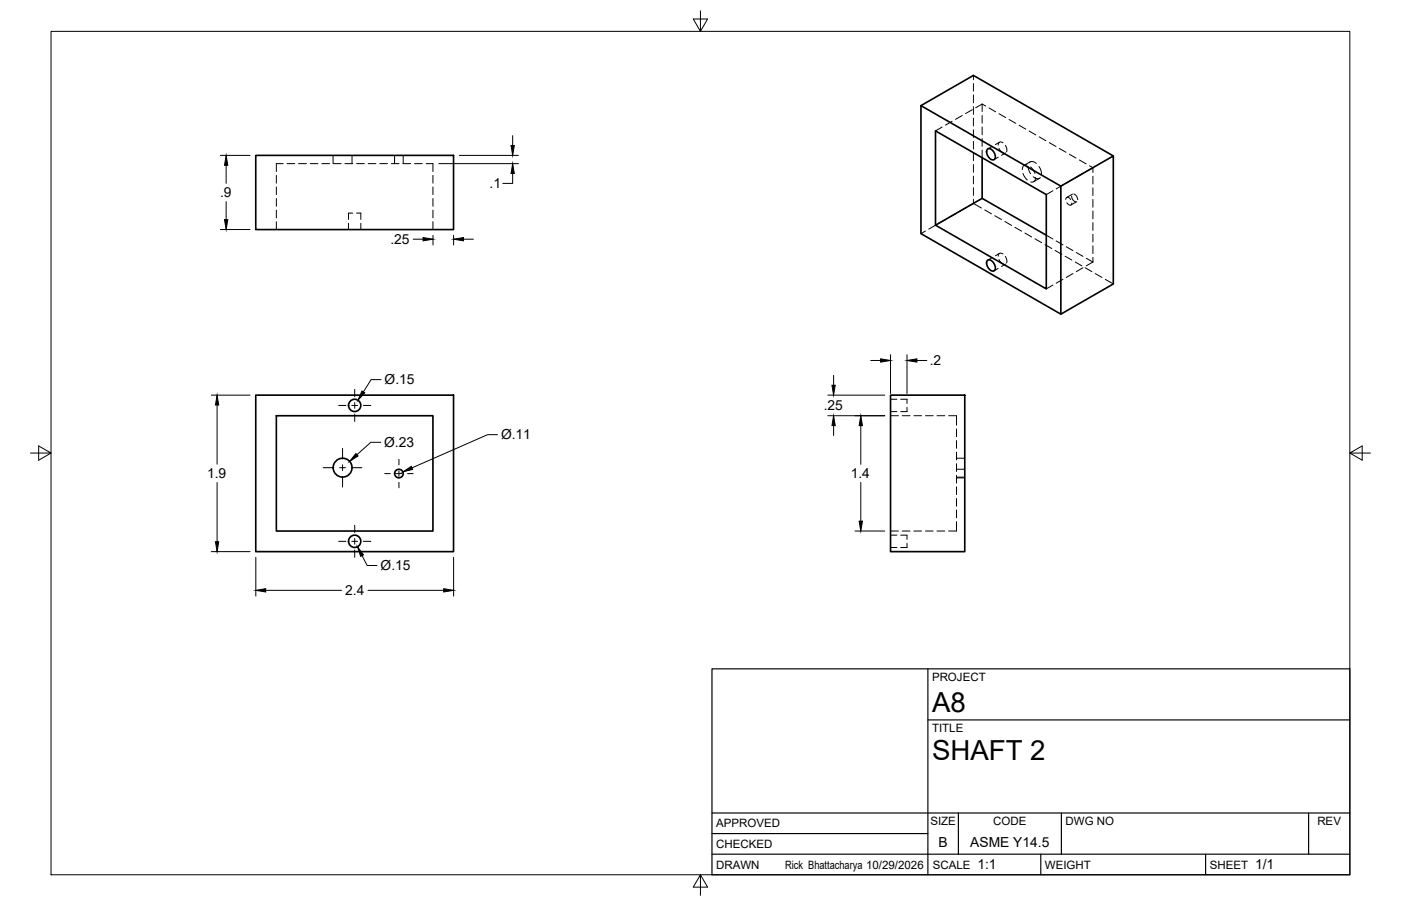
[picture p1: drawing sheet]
<svg xmlns="http://www.w3.org/2000/svg" width="432mm" height="279mm" viewBox="0 0 432 279" stroke-linecap="round" stroke-linejoin="round" font-family="sans-serif">
<!-- layer: Visible -->
<g fill="none" stroke="#000" stroke-width=".51">
<path d="M283.8 32.6l43.2 24.8v39.5l-43.2-24.8zM283.8 32.6l16.2-9.3 43.1 24.8M78.8 47.9h61v22.9h-61zM288.3 40.4l34.2 19.6v29.1l-34.2-19.7zM302.7 48.6v12.6M304.3 46a1.99 1.99 0 0 1 2.4 1.9 .97 .97 0 0 1-.3 1.3 .97 .97 0 0 1-1.3-.3l-1-1.7zM327 57.4l16.1-9.3v39.5l-16.1 9.3M302.7 61.2l19.8 11.3M302.7 61.2l-14.4 8.2M304.3 80.3a1.99 1.99 0 0 1 2.4 1.9 .97 .97 0 0 1-.3 1.3 .97 .97 0 0 1-1.3-.3l-1-1.7zM78.8 121.9h61v48.2h-61zM85.2 128.2h48.2v35.6h-48.2z"/>
<path d="M274.5 121.9h22.8v48.2h-22.8z"/>
<circle cx="109.3" cy="125" r="1.89"/>
<circle cx="105.6" cy="144.2" r="2.91"/>
<circle cx="122.9" cy="146" r="1.32"/>
<circle cx="109.3" cy="166.9" r="1.89"/>
</g>
<!-- layer: Hidden -->
<g fill="none" stroke="#000" stroke-width=".31">
<path d="M290.4 39.2l-2.1 1.2M293.5 37.4l-2.1 1.2M296.6 35.6l-2.1 1.2M299.7 33.8l-2.1 1.2M300 23.3v1.2M300 25.7v2.4M300 29.3v2.4M300 32.9v2.4M300 36.4v2.4M302.7 32.1l1.1 .6M302.7 32.1v2.3M302.7 35.6v2.4"/>
<path d="M302.7 39.2v2.4M302.7 32.1l-2 1.2M304.8 33.3l2.1 1.2M307.9 35.1l2.1 1.2M311 36.9l2.1 1.1M314.1 38.6l2.1 1.2M85.2 54.1v2.4M85.2 57.7v2.3M87.3 50.5h-2.1v2.4M88.5 50.5h2.3M92 50.5h2.4M95.6 50.5h2.4"/>
<path d="M99.2 50.5h2.4M102.7 47.9v2.6M102.8 50.5h2.3M106.3 50.5h2.4M108.5 47.9v2.6M109.9 50.5h2.4M113.5 50.5h2.3M117.1 50.5h2.3M120.6 50.5h2.4M121.6 47.9v2.6M124.2 50.5h2.4M124.3 47.9v2.6"/>
<path d="M127.8 50.5h2.3M131.3 50.5h2.1v2.4M133.4 54.1v2.4M133.4 57.7v2.3M300 40v2.4M300 43.6v2.4M300 47.2v2.4M300 50.7v2.4M300 54.3v2.4M300 57.9v2.4M302.7 42.7v2.4M302.7 46.3v2.3"/>
<path d="M305.7 45.2l-1.2 .7M307.6 48.5l-1.3 .7M307.9 45.8l.5 .8 1 .6M308 43.9l-1.2 .7M309.1 44a.84 .84 0 0 0-1-.2 .84 .84 0 0 0-.4 .9M309.8 44.8a2.33 2.33 0 0 1 .4 2M309.9 47.2l-1.2 .7M315.3 53.5l.5 1 .8 1M316.6 50.9a1.21 1.21 0 0 0-1.5 1.4M316.9 51.3l.2 1.1 .5 1.2M317.2 40.4l2.1 1.2M317.2 50.1a1.62 1.62 0 0 1 2.2 .3"/>
<path d="M317.5 49.9l-1.8 1.1M317.6 51.5l.8 .8 .6 1.2M318.5 54.5a1.52 1.52 0 0 0 2.1 .3M319.2 54.7a1.21 1.21 0 0 1-1.5 1.4M320.2 51.4l.7 1.4 .1 .9M320.3 42.2l2 1.2M320.4 55l-1.8 1M323.4 44l2.1 1.2M324.5 58.8l-2 1.2M326.5 45.8l2 1.2M327.6 57.1l-2.1 1.2M329.6 47.6l2 1.1"/>
<path d="M330.6 59.9l-1.8 1M330.7 55.3l-2.1 1.2M331 59.8l.8 .7 .4 1.1M332.7 49.3l2.1 1.2M333.8 53.5l-2.1 1.2M335.8 51.1l1 .6M336.8 51.7v1.5M336.8 54.4v2.3M336.8 57.9v2.4M336.8 51.7l-2 1.2M85.2 61.2v2.4M85.2 64.8v2.4"/>
<path d="M85.2 68.4v2.4M107.4 68.9v1.9M108.7 65.7h-1.3v2M109.9 65.7h1.3v2M111.2 68.9v1.9M133.4 61.2v2.4M133.4 64.8v2.4M133.4 68.4v2.4M285.2 71.2l-1.4 .9M288.3 69.5l-2 1.2M291.4 67.7l-2.1 1.2M294.5 65.9l-2.1 1.2"/>
<path d="M297.6 64.1l-2 1.2M300 61.5v1.2M300 62.7l-1.4 .8M300 62.7l2.5 1.5M303.5 64.7l2.1 1.2M305.7 79.5l-1.2 .7M306.6 66.5l2.1 1.2M308 78.1l-1.2 .8M309.1 78.3a.84 .84 0 0 0-1-.2 .84 .84 0 0 0-.4 .9M309.7 68.3l2.1 1.2M309.8 79.1a2.33 2.33 0 0 1 .4 2M312.8 70.1l2.1 1.2"/>
<path d="M315.9 71.9l2.1 1.2M319 73.7l2.1 1.1M322.1 75.4l2 1.2M322.5 72.5l2 1.2M325.2 77.2l2.1 1.2M325.5 74.3l2.1 1.2M328.3 79l2 1.2M328.5 61.5a.7 .7 0 0 1 .6-.7 .7 .7 0 0 1 .8 .6l.1 .2M328.6 76.1l2.1 1.2M328.8 62.5l.1 .1a.76 .76 0 0 0 .7 .7 .76 .76 0 0 0 .7-.6v-.1M330.3 60.5l.3 1 .9 .7M331.7 77.9l2.1 1.2"/>
<path d="M331.9 62.2l-1.8 1M334.8 79.7l2 1.1M336.8 61.5v2.4M336.8 65.1v2.4M336.8 68.7v2.3M336.8 72.2v2.4M336.8 75.8v2.4M336.8 79.4v1.4M307.6 82.8l-1.3 .7M307.9 80l.5 .9 1 .6M309.9 81.4l-1.2 .8M324.5 87.9l-2 1.2"/>
<path d="M327.6 86.1l-2.1 1.2M330.7 84.4l-2.1 1.2M331.4 80.8l2 1.2M333.8 82.6l-2.1 1.2M334.5 82.6l2 1.2M336.8 80.8l-2 1.2M337.6 84.4l2 1.2M340.7 86.1l2.4 1.5M274.5 128.2h2.4M274.5 123.1h1.9M274.5 126.9h1.9M277.6 123.1h1.9v1.3"/>
<path d="M278.1 128.2h2.4M279.5 125.6v1.3h-1.9M281.7 128.2h2.3M285.2 128.2h2.4M288.8 128.2h2.4M292.4 128.2h2.4v2.9M294.8 132.3v2.4M294.8 135.9v2.3M294.8 139.4v2.4M294.8 143v2.4M294.8 146.6v2.4M294.8 150.2v2.3"/>
<path d="M294.8 153.7v2.4M294.8 157.3v2.4M294.8 147.4h2.5M294.8 144.7h2.5M294.8 147.2h2.5M294.8 141.3h2.5M274.5 163.8h2.4M274.5 165h1.9M274.5 168.8h1.9M277.6 165h1.9v1.3M278.1 163.8h2.4M279.5 167.5v1.3h-1.9"/>
<path d="M281.7 163.8h2.3M285.2 163.8h2.4M288.8 163.8h2.4M294.8 160.9v2.9h-2.4"/>
</g>
<!-- layer: Border -->
<path d="M15.7 9.7h400.3v260.1h-400.3zM215.9 3.3v6.4l-2.2-3.8h4.4l-2.2 3.8M9.4 139.7h6.3l-3.8-2.2v4.4l3.8-2.2M416 139.7l3.8 2.2v-4.4l-3.8 2.2h6.4M215.9 269.8l2.2 3.8h-4.4l2.2-3.8v6.3" fill="none" stroke="#000" stroke-width=".31"/>
<!-- layer: Titleblock -->
<path d="M219.4 206.3h196.6v63.5h-196.6zM286 206.3v63.5M286 222h130M219.4 257.1h66.6M219.4 250.7h196.6M295.4 250.7v12.7M327.1 250.7v12.7M403.3 250.7v12.7M219.4 263.4h196.6M320.8 263.4v6.4M371.6 263.4v6.4" fill="none" stroke="#000" stroke-width=".36"/>
<!-- layer: Smart Centers -->
<g fill="none" stroke="#000" stroke-width=".31">
<path d="M104.4 125h2.2M105.6 138.3v3.3M108.4 125h1.8M109.3 120.1v2.2M109.3 124.1v1.8M109.3 127.7v2.3M112 125h2.3M99.6 144.2h3.3M104.7 144.2h1.8M105.6 143.3v1.8M105.6 146.9v3.3M108.3 144.2h3.2"/>
<path d="M118.6 146.1h1.7M122.1 146.1h1.7M123 141.7v1.7M123 145.2v1.7M123 148.7v1.7M125.6 146.1h1.7M104.4 166.9h2.2M108.4 166.9h1.8M109.3 162v2.3M109.3 166.1v1.7M109.3 169.6v2.3M112 166.9h2.3"/>
</g>
<!-- layer: FD_Dimensions -->
<g fill="none" stroke="#000" stroke-width=".31">
<path d="M67.9 47.9h9.2M69.7 51v5.5M135.2 50.5h24.6M141.6 47.9h18.2M158 53.5v3.1h-3M158 41.8v3.1M67.9 70.8h9.2M69.7 62.2v5.5M127.4 73.8h3M133.5 72.6v2.9M139.8 72.6v2.9M142.9 73.8h3"/>
<path d="M117.4 117.1h-3l-2.4 3.8M256.9 115.8v3M268.4 111.2h3M274.5 109.4v11.9M279.5 109.4v11.9M282.6 111.2h3M65.1 121.9h12M66.9 124.9v18.3M117.3 136.4h-3l-4.3 3.8M153.3 134h-3l-23.3 10.3M255.1 121.9h17.6M255.1 128.2h17.6"/>
<path d="M256.9 131.3v3M265.3 131.3v11.9M66.9 148.8v18.3M265.3 148.8v11.9M65.1 170.1h12M78.8 171.9v11.9M111.6 171.3l1.6 3.1h3M139.8 171.9v11.9M263.5 163.8h9.2M81.9 182.1h23.4M113.4 182.1h23.4"/>
</g>
<g fill="#000" stroke="#000" stroke-width=".31">
<path d="M69.7 47.9l.5 3.1h-1zM157.5 44.9h1l-.5 3zM158 50.5l.5 3h-1zM69.2 67.7h1l-.5 3.1zM130.4 73.3l3.1 .5-3.1 .5zM139.8 73.8l3.1-.5v1zM256.4 118.8h1l-.5 3.1zM271.4 110.7l3.1 .5-3.1 .5zM279.5 111.2l3.1-.5v1zM66.9 121.9l.5 3h-1zM109.7 139.9l.7 .7-2.6 1.7zM111.5 120.6l.9 .5-2.1 2.3z"/>
<path d="M256.9 128.2l.5 3.1h-1zM265.3 128.2l.5 3.1h-1zM124.2 145.5l2.6-1.7 .4 1zM66.4 167.1h1l-.5 3zM110.2 168.6l1.8 2.5-.9 .5zM264.8 160.7h1l-.5 3.1zM78.8 182.1l3.1-.6v1.1zM136.8 181.5l3 .6-3 .5z"/>
</g>
<g font-size="8.5">
<text x="287.3" y="219.5">A8</text>
<text x="287.3" y="234.5">SHAFT 2</text>
</g>
<g font-size="4.3">
<text x="150.9" y="58.1">.1</text>
<text x="67.8" y="60.9">.9</text>
<text x="120.3" y="75.3">.25</text>
<text x="286.5" y="112.7">.2</text>
<text x="118.5" y="118.5">Ø.15</text>
<text x="253.9" y="126.5">.25</text>
<text x="118.4" y="137.9">Ø.23</text>
<text x="154.4" y="135.5">Ø.11</text>
<text x="63.8" y="147.5">1.9</text>
<text x="262.2" y="147.5">1.4</text>
<text x="117.3" y="175.9">Ø.15</text>
<text x="106.4" y="183.6">2.4</text>
<text x="289.3" y="261.2">B</text>
<text x="299.1" y="261.2">ASME Y14.5</text>
<text x="301.2" y="268.1">1:1</text>
<text x="386.8" y="268.1">1/1</text>
</g>
<g font-size="3.5">
<text x="287.3" y="210.1">PROJECT</text>
<text x="287.3" y="225.8">TITLE</text>
<text x="220.7" y="255.2">APPROVED</text>
<text x="286.7" y="254.5">SIZE</text>
<text x="306.1" y="254.5">CODE</text>
<text x="328.4" y="254.5">DWG NO</text>
<text x="406" y="254.5">REV</text>
<text x="220.7" y="261.5">CHECKED</text>
<text x="220.7" y="267.9">DRAWN</text>
<text x="242" y="267.9">Rick Bhattacharya 10/29/2026</text>
<text x="287.5" y="267.9">SCALE</text>
<text x="322.1" y="267.9">WEIGHT</text>
<text x="372.9" y="267.9">SHEET</text>
</g>
</svg>
